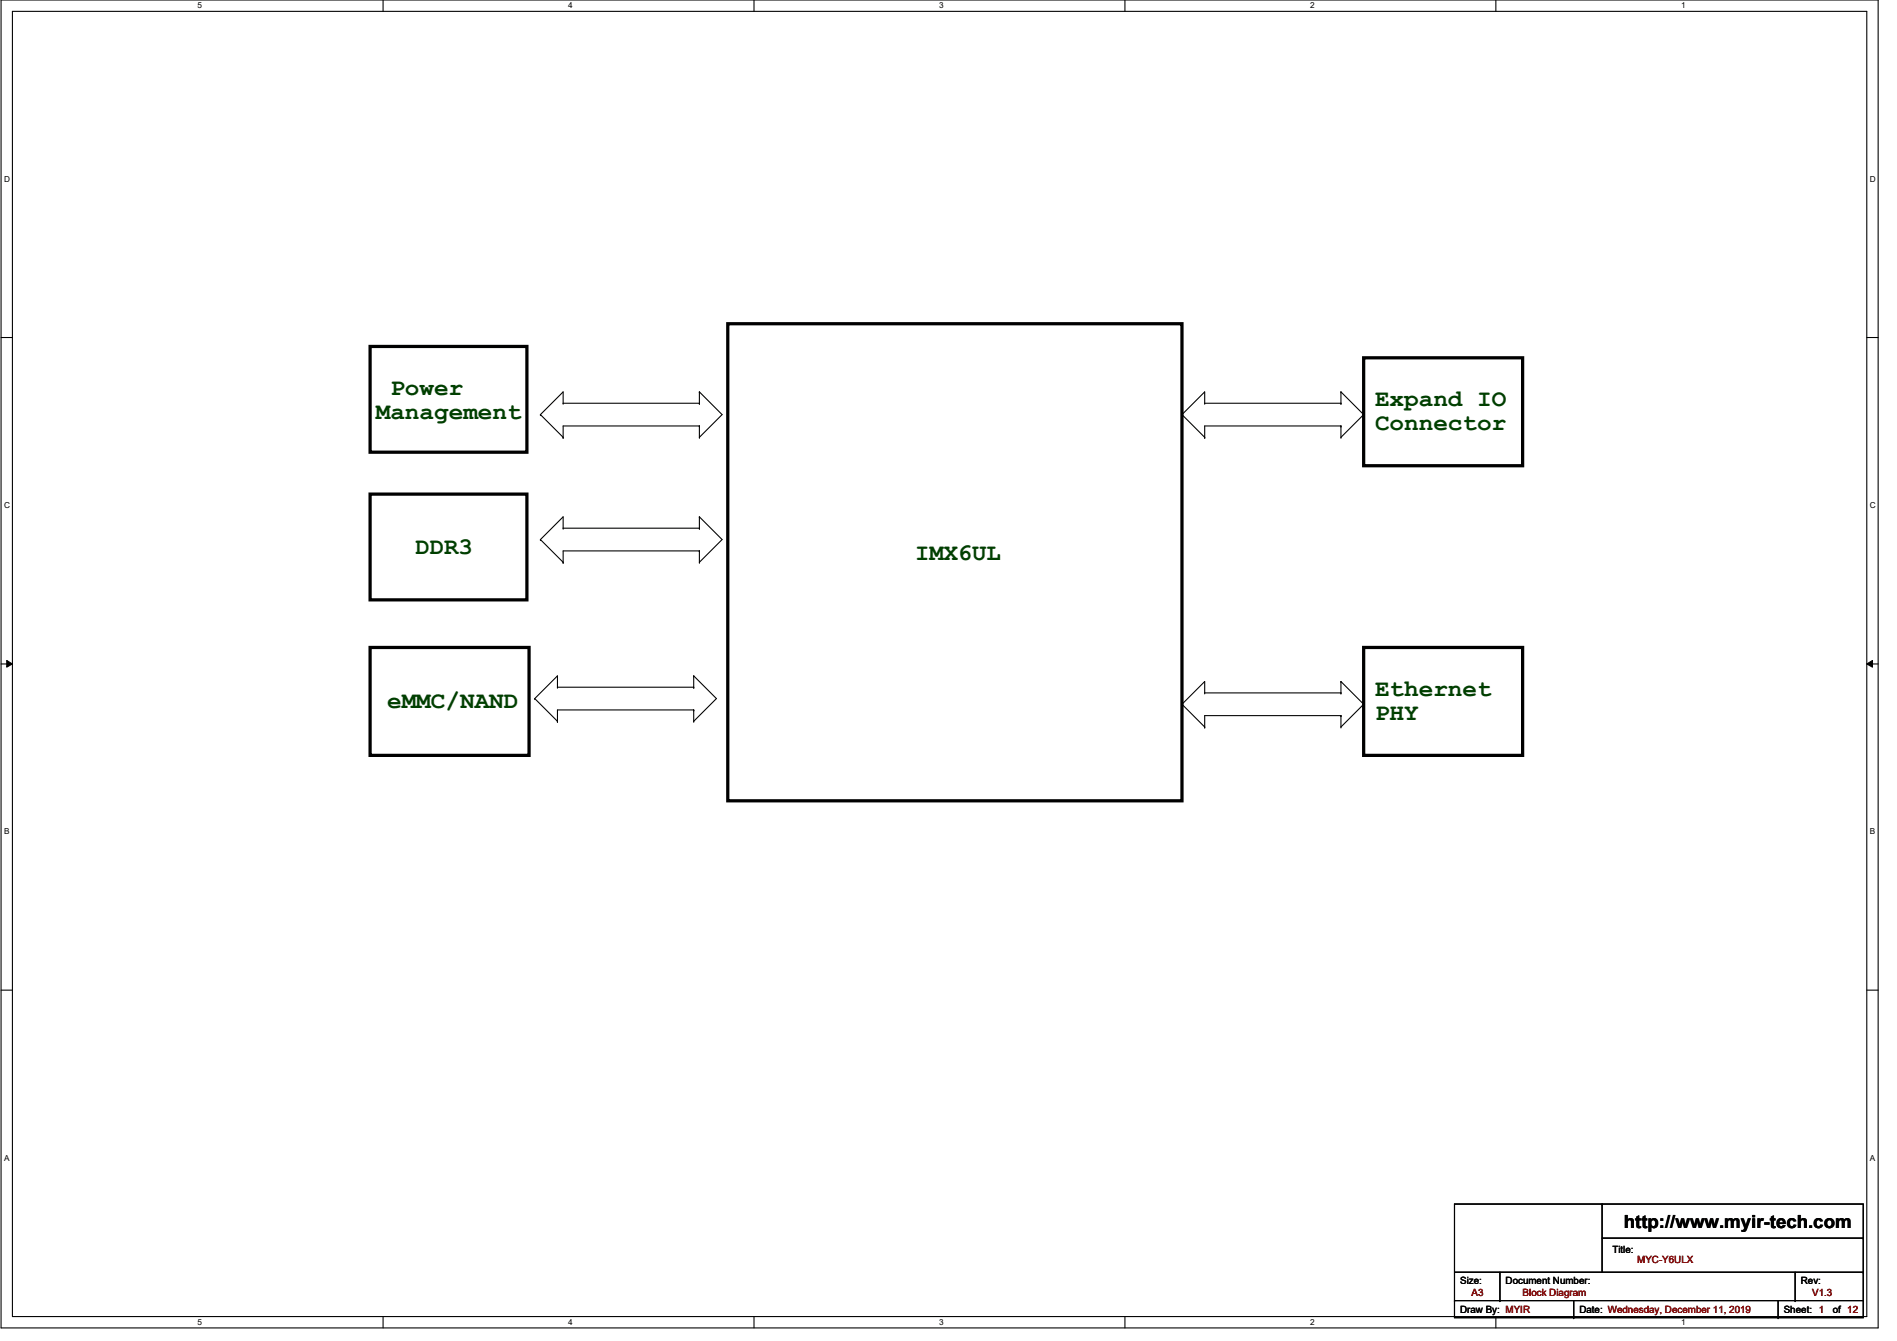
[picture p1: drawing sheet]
<svg xmlns="http://www.w3.org/2000/svg" width="297mm" height="210mm" viewBox="0 0 297 210" stroke-linecap="round" stroke-linejoin="round" font-family="sans-serif">
<path d="M.2 0h293.9v207.9h-293.9zM1.9 1.8h290.4v204.3h-290.4z" fill="none" stroke="#000" stroke-width=".17"/>
<g fill="#fff">
<path d="M30.9 .2h.7v1.4h-.7z"/>
<path d="M30.9 206.2h.7v1.4h-.7z"/>
</g>
<path d="M60 0v1.8M60 206.1v1.8" fill="none" stroke="#000" stroke-width=".17"/>
<g fill="#fff">
<path d="M89 .2h.7v1.4h-.7z"/>
<path d="M89 206.2h.7v1.4h-.7z"/>
</g>
<path d="M118.1 0v1.8M118.1 206.1v1.8" fill="none" stroke="#000" stroke-width=".17"/>
<g fill="#fff">
<path d="M147.1 .2h.6v1.4h-.6z"/>
<path d="M147.1 206.2h.6v1.4h-.6z"/>
</g>
<path d="M176.1 0v1.8M176.1 206.1v1.8" fill="none" stroke="#000" stroke-width=".17"/>
<g fill="#fff">
<path d="M205.1 .2h.7v1.4h-.7z"/>
<path d="M205.1 206.2h.7v1.4h-.7z"/>
</g>
<path d="M234.2 0v1.8M234.2 206.1v1.8" fill="none" stroke="#000" stroke-width=".17"/>
<g fill="#fff">
<path d="M263.2 .2h.7v1.4h-.7z"/>
<path d="M263.2 206.2h.7v1.4h-.7z"/>
<path d="M.6 27.3h.9v1.4h-.9z"/>
<path d="M292.8 27.3h.9v1.4h-.9z"/>
<path d="M.6 78.4h.9v1.4h-.9z"/>
<path d="M292.8 78.4h.9v1.4h-.9z"/>
</g>
<path d="M.2 52.8h1.7M292.3 52.8h1.8" fill="none" stroke="#000" stroke-width=".17"/>
<g fill="#fff">
<path d="M.6 129.5h.8v1.4h-.8z"/>
<path d="M292.8 129.5h.8v1.4h-.8z"/>
</g>
<path d="M.2 103.9h1.7M292.3 103.9h1.8" fill="none" stroke="#000" stroke-width=".17"/>
<path d="M1.1 103.4l.8 .5-.8 .5zM292.3 103.9l.9-.5v1z" fill="#000"/>
<path d="M1.1 103.4l.8 .5-.8 .5zM292.3 103.9l.9-.5v1z" fill="none" stroke="#000" stroke-width=".16"/>
<g fill="#fff">
<path d="M.6 180.5h.8v1.4h-.8z"/>
<path d="M292.8 180.5h.8v1.4h-.8z"/>
</g>
<g fill="none" stroke="#000" stroke-width=".17">
<path d="M84.6 64.9h.1M84.6 64.9l3.6 3.6M88.2 68.5h.1M88.2 63.1h.1M88.2 63.1h21.3M88.2 63.1v-1.8l-3.6 3.6M109.5 63.1h.1M109.5 66.7h.1M109.5 68.5h.1M109.5 61.3h.1M109.5 66.7h-21.3v1.8M109.5 61.3v1.8"/>
<path d="M109.5 66.7v1.8M109.5 61.3l3.6 3.6-3.6 3.6M185.1 64.9h.1M185.1 64.9l3.5 3.6M188.6 63.1h.1M188.6 68.5h.1M188.6 63.1h21.4M188.6 63.1v-1.8l-3.5 3.6M210 66.7h.1M210 63.1h.1M210 61.3h.1M210 68.5h.1"/>
<path d="M210 66.7h-21.4v1.8M210 61.3v1.8M210 66.7v1.8M210 61.3l3.5 3.6-3.5 3.6M84.6 84.5h.1M84.6 84.5l3.6 3.5M88.2 82.7h.1M88.2 88h.1M88.2 82.7v-1.8l-3.6 3.6M88.2 82.7h21.3M109.5 86.2h.1M109.5 82.7h.1"/>
<path d="M109.5 80.9h.1M109.5 88h.1M109.5 86.2h-21.3v1.8M109.5 80.9v1.8M109.5 86.2v1.8M109.5 80.9l3.6 3.6-3.6 3.5M83.7 109.3h.1M83.7 109.3l3.6 3.6M87.3 107.6h.1M87.3 112.9h.1M87.3 107.6v-1.8l-3.6 3.5M87.3 107.6h21.3"/>
<path d="M108.6 111.1h.1M108.6 107.6h.1M108.6 105.8h.1M108.6 112.9h.1M108.6 105.8v1.8M108.6 111.1v1.8M108.6 111.1h-21.3v1.8M108.6 105.8l3.6 3.5-3.6 3.6M185.1 110.2h.1M185.1 110.2l3.5 3.6M188.6 113.8h.1M188.6 108.5h.1"/>
<path d="M188.6 108.5v-1.8l-3.5 3.5M188.6 108.5h21.4M210 112h.1M210 108.5h.1M210 113.8h.1M210 106.7h.1M210 106.7v1.8M210 112v1.8M210 112h-21.4v1.8M210 106.7l3.5 3.5-3.5 3.6M.2 155h1.7M292.3 155h1.8"/>
<path d="M227.7 188.5h64.1v17.7h-64.1zM227.7 199.1h64.1M234.9 199.1v4.5M250.9 188.5h.1M250.9 188.5v10.6M250.9 193.8h40.9M281.1 199.1v4.5M291.8 199.1h.1M291.8 193.8h.1M227.7 203.6h.1M227.7 203.6h64.1M234.9 203.6h.1"/>
<path d="M246.4 206.2h.1M246.4 203.6v2.6M278.4 206.2h.1M278.4 203.6v2.6M281.1 203.6h.1"/>
</g>
<path d="M58 54.2h24.5v16.6h-24.5zM114 50.7h71.1v74.6h-71.1zM213.5 56h24.9v16.9h-24.9zM58 77.3h24.5v16.6h-24.5zM58 101.3h24.8v16.9h-24.8zM213.5 101.3h24.9v16.9h-24.9z" fill="none" stroke="#000" stroke-width=".51"/>
<g font-size="3.7" fill="#003f00">
<text x="58.8" y="65.6">Management</text>
<text x="61.1" y="61.8">Power</text>
<text x="215.3" y="63.6">Expand IO</text>
<text x="215.3" y="67.4">Connector</text>
<text x="65.1" y="86.7">DDR3</text>
<text x="143.3" y="87.6">IMX6UL</text>
<text x="60.6" y="110.7">eMMC/NAND</text>
<text x="215.3" y="109">Ethernet</text>
<text x="215.3" y="112.7">PHY</text>
</g>
<text font-size="2.8" x="254.3" y="192.2">http://www.myir-tech.com</text>
<g font-size="1.6">
<text x="252.5" y="196.1">Title:</text>
<text x="228.6" y="200.9">Size:</text>
<text x="235.8" y="200.9">Document Number:</text>
<text x="282" y="200.9">Rev:</text>
<text x="228.6" y="205.6">Draw By: MYIR</text>
<text x="247.3" y="205.6">Date: Wednesday, December 11, 2019</text>
<text x="279.3" y="205.6">Sheet: 1</text>
<text x="287" y="205.6">of 12</text>
</g>
<g font-size="1.6" fill="#7f0000">
<text x="256.4" y="197.7">MYC-Y6ULX</text>
<text x="230.4" y="202.9">A3</text>
<text x="238.4" y="202.9">Block Diagram</text>
<text x="283.8" y="202.9">V1.3</text>
</g>
<g font-size="1.3">
<text x="30.9" y="1.3">5</text>
<text x="89" y="1.3">4</text>
<text x="147.1" y="1.3">3</text>
<text x="205.1" y="1.3">2</text>
<text x="263.2" y="1.3">1</text>
<text x=".6" y="28.4">D</text>
<text x="292.8" y="28.4">D</text>
<text x=".6" y="79.5">C</text>
<text x="292.8" y="79.5">C</text>
<text x=".6" y="130.6">B</text>
<text x="292.8" y="130.6">B</text>
<text x=".6" y="181.7">A</text>
<text x="292.8" y="181.7">A</text>
<text x="30.9" y="207.4">5</text>
<text x="89" y="207.4">4</text>
<text x="147.1" y="207.4">3</text>
<text x="205.1" y="207.4">2</text>
<text x="263.2" y="207.4">1</text>
</g>
</svg>
